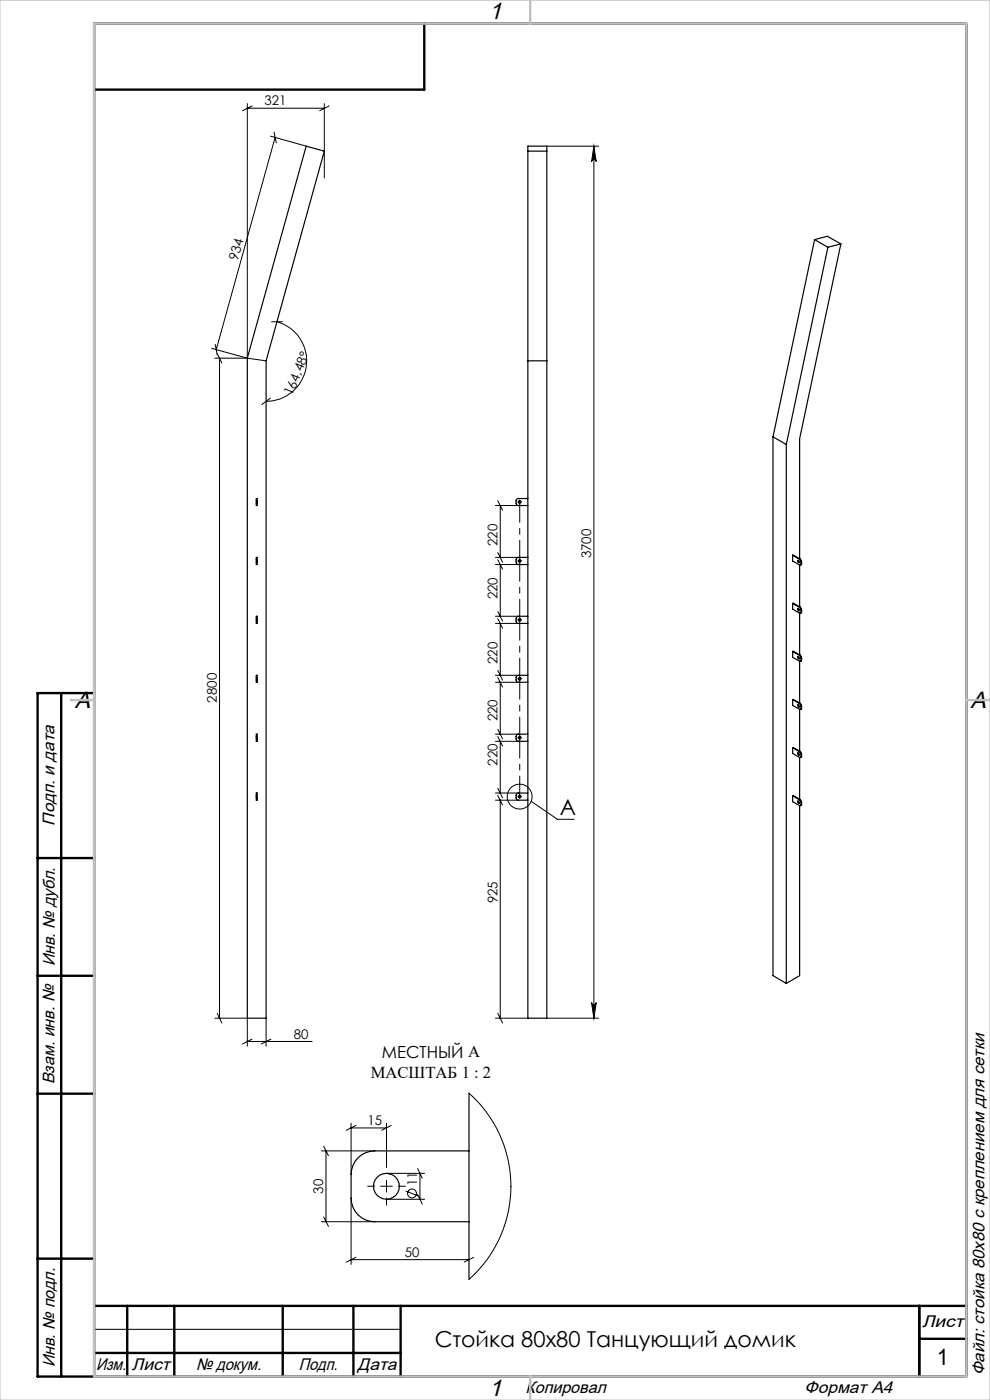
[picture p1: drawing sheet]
<svg xmlns="http://www.w3.org/2000/svg" width="210mm" height="297mm" viewBox="0 0 210 297" stroke-linecap="round" stroke-linejoin="round" font-family="sans-serif">
<g fill="none" stroke="#000" stroke-width=".21">
<path d="M52.5 22v54M52.5 23h16.3M53.5 22.5l-2.1 1M57.4 28.9l7.5 2.1M58.1 28l.5 2.3M58.3 29.2l-12.4 45M68.8 22v15.7M69.8 22.5l-2 1M116 31h11M126 31l.5 3.3a.49 .49 0 0 0-.5-.5 .49 .49 0 0 0-.5 .5zM126 31v185M44.9 73.9l7.6 2.1"/>
<path d="M45.6 76h6.9M45.6 73.1l.5 2.2M46.1 75l1 2M46.6 76v140M52.5 76l3.9 .5M57.6 68.3h2.3M58.7 68.3a8.6 8.6 0 0 1 6.3 9.4 8.6 8.6 0 0 1-8.6 7.5M57.4 84.5l-1.9 1.3M105.1 119.8h4.9M105.1 118.2h4.9M105.1 107.2h4.9M105.6 118.7l1 2.1"/>
<path d="M105.6 117.2l1 2.1M105.6 106.2l1 2.1M106.1 107.2v11M106.1 119.8v10.9M105.1 132.3h4.9M105.1 130.7h4.9M105.6 131.2l1 2.1M105.6 129.7l1 2.1M106.1 132.3v11M105.1 157.3h4.9M105.1 155.7h4.9M105.1 144.7h4.9"/>
<path d="M105.1 143.3h4.9M105.6 156.2l1 2.1M105.6 154.7l1 2.1M105.6 143.7l1 2.1M105.6 142.2l1 2.1M106.1 144.7v11M106.1 157.3v10.9M110.1 156.5h.2M110.2 156.4v.2M105.1 168.2h4.9M105.1 169.8h4.9M105.6 167.2l1 2.1"/>
<path d="M105.6 168.7l1 2.1M106.1 169.8v46.2M112.7 170l5.6 3.8h3.5M45.6 216h6.9v6M46.1 215l1 2M56.4 216v6M105.1 216h6.9M105.6 215l1 2M116 216h11M125.5 212.7a.49 .49 0 0 0 .5 .5 .49 .49 0 0 0 .5-.5l-.5 3.3zM52.5 220.9h13.7M53.5 220.4l-2.1 1.1"/>
<path d="M57.5 220.4l-2.1 1.1M74.5 238.3v10.9M74.5 239.3h7.5M75.5 238.8l-2.1 1M82 238.3v9.4M83 238.8l-2 1M99.5 231.9l1.6 1.5 1.8 2.1 1.7 2.6 1.2 2.2 1.1 2.5 .9 3.2 .4 2.2 .2 2.7-.1 2.8-.4 2.9-.7 3-1 2.7-1.8 3.3-1.1 1.7-1.7 2-2.1 2.1M68.2 259.2h11.3M68.2 244.2h11.3M68.7 258.2l1 2M68.7 243.2l1 2M69.1 244.2v15"/>
<path d="M74.5 254.2v14M82 248.9h8.1M82 254.4h8.1M86 252.7l2.7 1M88.6 247.9l1 2M88.6 253.4l1 2M89.1 248.9v5.5M74.5 267.2h25M75.5 266.7l-2.1 1.1M100.5 266.7l-2 1.1M20 282h65"/>
<circle cx="110.2" cy="169" r="2.63"/>
<circle cx="87.4" cy="253.2" r=".94"/>
</g>
<g fill="none" stroke="#000" stroke-width=".21" stroke-dasharray="15.2 1.3 1.3 1.3">
<path d="M110 119h-.2M110 106.5h-.2M110.2 119v-.1M110.2 119h-.1M110.2 119v.1M110.2 119h.2M110.2 106.5v-.1M110.2 106.5h-.1M110.2 106.5v.1M110.2 106.5h.2M110.2 106.2v-.1M110.5 119h.1"/>
<path d="M110.5 106.5h.1M110 131.5h-.2M110.2 131.5v-.1M110.2 131.5h-.1M110.2 131.5v.1M110.2 131.5h.2M110.5 131.5h.1M110 156.5h-.2M110 144h-.2M110.2 144v-.1M110.2 144h-.1M110.2 144v.1"/>
<path d="M110.2 144h.2M110.5 156.5h.1M110.5 144h.1M110 169h-.2M110.2 169v-.1M110.2 169h-.1M110.2 169v.1M110.2 169h.2M110.2 169.2v.2M110.5 169h.1M79.5 251.6h-1.5M82 251.6v-1.2"/>
<path d="M82 251.6h-1.3M82 251.6v1.3M82 251.6h1.2M82 254.1v1.5M84.5 251.6h1.5"/>
</g>
<path d="M110.2 118.7v-12M110.2 131.2v-12M110.2 156.2v-12M110.2 143.7v-12M110.2 168.7v-12" fill="none" stroke="#000" stroke-width=".21" stroke-dasharray="15.2 1.3 1.3 1.3" stroke-dashoffset="11.1"/>
<g fill="none" stroke="#000" stroke-width=".25">
<path d="M64.9 31l3.9 1.1-12.4 44.4v139.5h-3.9v-140zM112 31h4v185h-4zM112 32.1h4M172.8 50.8l-8.8 41.9M172.8 50.8l2.8 1.7M172.8 50.8l2.7-.7 2.9 1.6M175.6 52.5l-8.8 41.8M178.4 51.7l-2.8 .8M178.4 51.7l-8.8 41.4v25.4M112 76.5h4M164 92.7l2.8 1.6M164 92.7v114.3l2.8 1.6"/>
<path d="M166.8 94.3v114.3M54.4 118.7v-.5h.1v.5M54.4 119.2v.6h.1v-.6M54.4 106.7v.5h.1v-.5M54.4 106.3v-.5h.1v.5M54.4 106.3v.4M54.4 118.7v.5M54.4 119.2h.1M54.4 118.7h.1M54.4 106.7h.1M54.4 106.3h.1M54.5 106.3v.4"/>
<path d="M54.5 118.7v.5M112 118.2h-2.1l-.3 .2-.1 .3v.7l.3 .3 2.2 .1M112 105.8h-2.1l-.3 .1-.1 .4v.7l.3 .2h2.2M168.1 117.8v1.2l1.5 .8M168.1 117.8l1.5 .8M168.1 117.8l1.6 .8M169.2 119a.22 .22 0 0 1 .3 0 .22 .22 0 0 1-.1 .3zM169.3 118.9l.3 .4M169.6 118.6l.3 .6M169.6 119.9v8.8M169.7 118.6l.3 .6M169.7 118.6h-.1"/>
<path d="M169.9 119.7l-.1 .2-.2-.1M169.9 119.2v.5M170 119.6l-.2 .3M170 119.2v.4M170 119.2h-.1M170 119.6l-.1 .1M54.4 131.8v.5h.1v-.5M54.4 131.3v-.6h.1v.6M54.4 131.3v.5M54.4 131.8h.1M54.4 131.3h.1M54.5 131.3v.5"/>
<path d="M112 130.7l-2.2 .1-.3 .5v.6l.3 .3 2.2 .1M168.1 138.2v1.2l1.5 .9h.2l.1-.3M168.1 128v1.2l1.5 .9M168.1 138.2l1.5 .8M168.1 138.2l.1-.1 1.5 .9M168.1 128l1.5 .8M168.1 128l.1-.1 1.5 .9M169.2 139.4a.22 .22 0 0 1 .3 .1 .22 .22 0 0 1-.1 .3zM169.2 129.1a.22 .22 0 0 1 .3 .2 .22 .22 0 0 1-.2 .2zM169.3 139.3l.3 .4M169.3 129.1l.3 .4M169.6 139l.3 .7"/>
<path d="M169.6 128.8l.3 .6M169.6 130.1v8.9M169.7 139l.3 .6M169.7 128.8l.3 .6M169.7 139h-.1M169.7 128.8h-.1M169.9 129.9l-.1 .2h-.2M169.9 129.4v.5M169.9 139.7v.3M170 140l-.2 .3M170 129.8l-.2 .3M170 129.4v.4"/>
<path d="M170 139.6v.4M170 139.6l-.1 .1M170 140h-.1M170 129.4h-.1M170 129.8l-.1 .1M20 147v145M54.4 156.7v.6h.1v-.6M54.4 156.2v-.5h.1v.5M54.4 143.8v-.5h.1v.5M54.4 144.2v.5h.1v-.5M54.4 143.8v.4M54.4 156.2v.5"/>
<path d="M54.4 156.7h.1M54.4 156.2h.1M54.4 143.8h.1M54.4 144.2h.1M54.5 143.8v.4M54.5 156.2v.5M112 155.7h-2.1l-.3 .2-.1 .3v.7l.3 .3 2.2 .1M112 143.3h-2.1l-.3 .1-.1 .4v.7l.3 .2h2.2M168.1 148.4v1.2l1.6 .9 .2-.3M168.1 158.6v1.2l1.5 .9M168.1 158.6l1.5 .9M168.1 158.6h.1l1.5 .8"/>
<path d="M168.1 148.4l1.5 .9M168.1 148.4l1.6 .8M169.2 159.7a.22 .22 0 0 1 .3 .2 .22 .22 0 0 1-.2 .3zM169.3 149.5a.23 .23 0 0 1 .3 .2 .23 .23 0 0 1-.3 .2zM169.3 159.7l.3 .5M169.3 149.5l.3 .4M169.6 159.5l.3 .6M169.6 149.3l.3 .6M169.6 140.3v8.9M169.6 150.5v8.8M169.7 159.4l.3 .6M169.7 149.2l.3 .6"/>
<path d="M169.7 159.4l-.1 .1M169.7 149.2l-.1 .1M169.9 149.9v.3M170 150.2l-.2 .3M170 149.8v.4M170 160v.4M170 160l-.1 .1M170 149.8l-.1 .1M170 150.2h-.1M54.4 168.8v-.6h.1v.6M54.4 169.3v.5h.1v-.5M54.4 168.8h.1"/>
<path d="M54.4 169.3h.1M54.4 168.8v.5M54.5 168.8v.5M112 168.2l-2.2 .1-.3 .5v.6l.3 .3 2.2 .1M168.1 168.8v1.3l1.5 .8h.2l.1-.2M168.1 168.8l1.5 .8M168.1 168.8h.1l1.5 .8M169.2 170a.22 .22 0 0 1 .4 .1 .22 .22 0 0 1-.3 .2zM169.3 169.9l.3 .5M169.6 169.6l.3 .7M169.6 170.9v36.1l-2.8 1.6M169.6 160.7v8.9"/>
<path d="M169.7 169.6l.3 .6M169.7 169.6h-.1M169.9 160.5l-.1 .2h-.2M169.9 160.1v.4M169.9 170.3v.4M170 170.6l-.2 .3M170 160.4l-.2 .3M170 170.2l-.1 .1M170 170.6l-.1 .1M170 170.2v.4M170 160.4l-.1 .1M99.5 231.9v39.5"/>
<path d="M99.5 244.2h-20a5 5 0 0 0-5 5v5a5 5 0 0 0 5 5h20"/>
<circle cx="110.2" cy="106.5" r=".27"/>
<circle cx="110.2" cy="119" r=".26"/>
<circle cx="110.2" cy="131.5" r=".27"/>
<circle cx="110.2" cy="156.5" r=".26"/>
<circle cx="110.2" cy="144" r=".27"/>
<circle cx="110.2" cy="169" r=".27"/>
<circle cx="82" cy="251.7" r="2.75"/>
</g>
<g fill="none" stroke="#000" stroke-width=".5">
<path d="M90 5v14h-70M13 147v145M20 147h-12v145h197v-287h-185v287M8 182h12M8 207h12M8 232h12M8 267h12M20 277h185M27 277v15M37 277v15M60 277v15M75 277v15"/>
<path d="M85 277v15M195 277v15M20 287h65M195 284h10"/>
</g>
<path d="M0 0h210v297h-210z" fill="none" stroke="#c0c0c0" stroke-width=".21"/>
<path d="M20 5h185v287h-185zM112.5 0v5M15 148.5h5M205 148.5h5M112.5 292v5" fill="none" stroke="#c0c0c0" stroke-width=".5"/>
<path d="M125.5 212.7a.49 .49 0 0 0 .5 .5 .49 .49 0 0 0 .5-.5l-.5 3.3zM126 31l.5 3.3a.49 .49 0 0 0-.5-.5 .49 .49 0 0 0-.5 .5z" fill="#000"/>
<g font-size="5">
<text x="103.7" y="4.1">1</text>
<text x="15.9" y="150.1">A</text>
<text x="205.9" y="150.1">A</text>
<text x="103.7" y="296.1">1</text>
</g>
<text font-size="4.8" x="198.8" y="289.6">1</text>
<g font-size="4.7">
<text x="118.8" y="172.9">A</text>
<text x="92.2" y="285.7">Стойка 80х80 Танцующий домик</text>
</g>
<g font-size="3.6">
<text x="11.6" y="175.1" transform="rotate(-90 11.6 175.1)">Подп. и дата</text>
<text x="11.6" y="205" transform="rotate(-90 11.6 205)">Инв. № дубл.</text>
<text x="11.6" y="230" transform="rotate(-90 11.6 230)">Взам. инв. №</text>
<text x="195.6" y="281.6">Лист</text>
<text x="11.6" y="290" transform="rotate(-90 11.6 290)">Инв. № подл.</text>
<text x="20.4" y="290.6">Изм.</text>
<text x="28" y="290.6">Лист</text>
<text x="41.6" y="290.6">№ докум.</text>
<text x="63.4" y="290.6">Подп.</text>
<text x="75.9" y="290.6">Дата</text>
<text x="208.8" y="291.8" transform="rotate(-90 208.8 291.8)">Файл: стойка 80х80 с креплением для сетки</text>
<text x="111.5" y="295.6">Копировал</text>
<text x="170.7" y="295.6">Формат А4</text>
</g>
<g font-size="3.5">
<text x="81" y="224.3">МЕСТНЫЙ A</text>
<text x="78.7" y="228.8">МАСШТАБ 1 : 2</text>
</g>
<g font-size="2.8">
<text x="56.1" y="22.3">321</text>
<text x="50.5" y="55.3" transform="rotate(-74 50.5 55.3)">934</text>
<text x="62" y="84.1" transform="rotate(-68 62 84.1)">164,48°</text>
<text x="105.5" y="115.8" transform="rotate(-90 105.5 115.8)">220</text>
<text x="125.4" y="118.5" transform="rotate(-90 125.4 118.5)">3700</text>
<text x="105.5" y="127.2" transform="rotate(-90 105.5 127.2)">220</text>
<text x="105.5" y="140.9" transform="rotate(-90 105.5 140.9)">220</text>
<text x="46" y="149.1" transform="rotate(-90 46 149.1)">2800</text>
<text x="105.5" y="153.1" transform="rotate(-90 105.5 153.1)">220</text>
<text x="105.5" y="162.4" transform="rotate(-90 105.5 162.4)">220</text>
<text x="105.5" y="191.7" transform="rotate(-90 105.5 191.7)">925</text>
<text x="62.3" y="220.3">80</text>
<text x="77.9" y="238.6">15</text>
<text x="88.5" y="251.6" transform="rotate(-90 88.5 251.6)">11</text>
<text x="68.6" y="253.2" transform="rotate(-90 68.6 253.2)">30</text>
<text x="85.9" y="266.6">50</text>
</g>
</svg>
